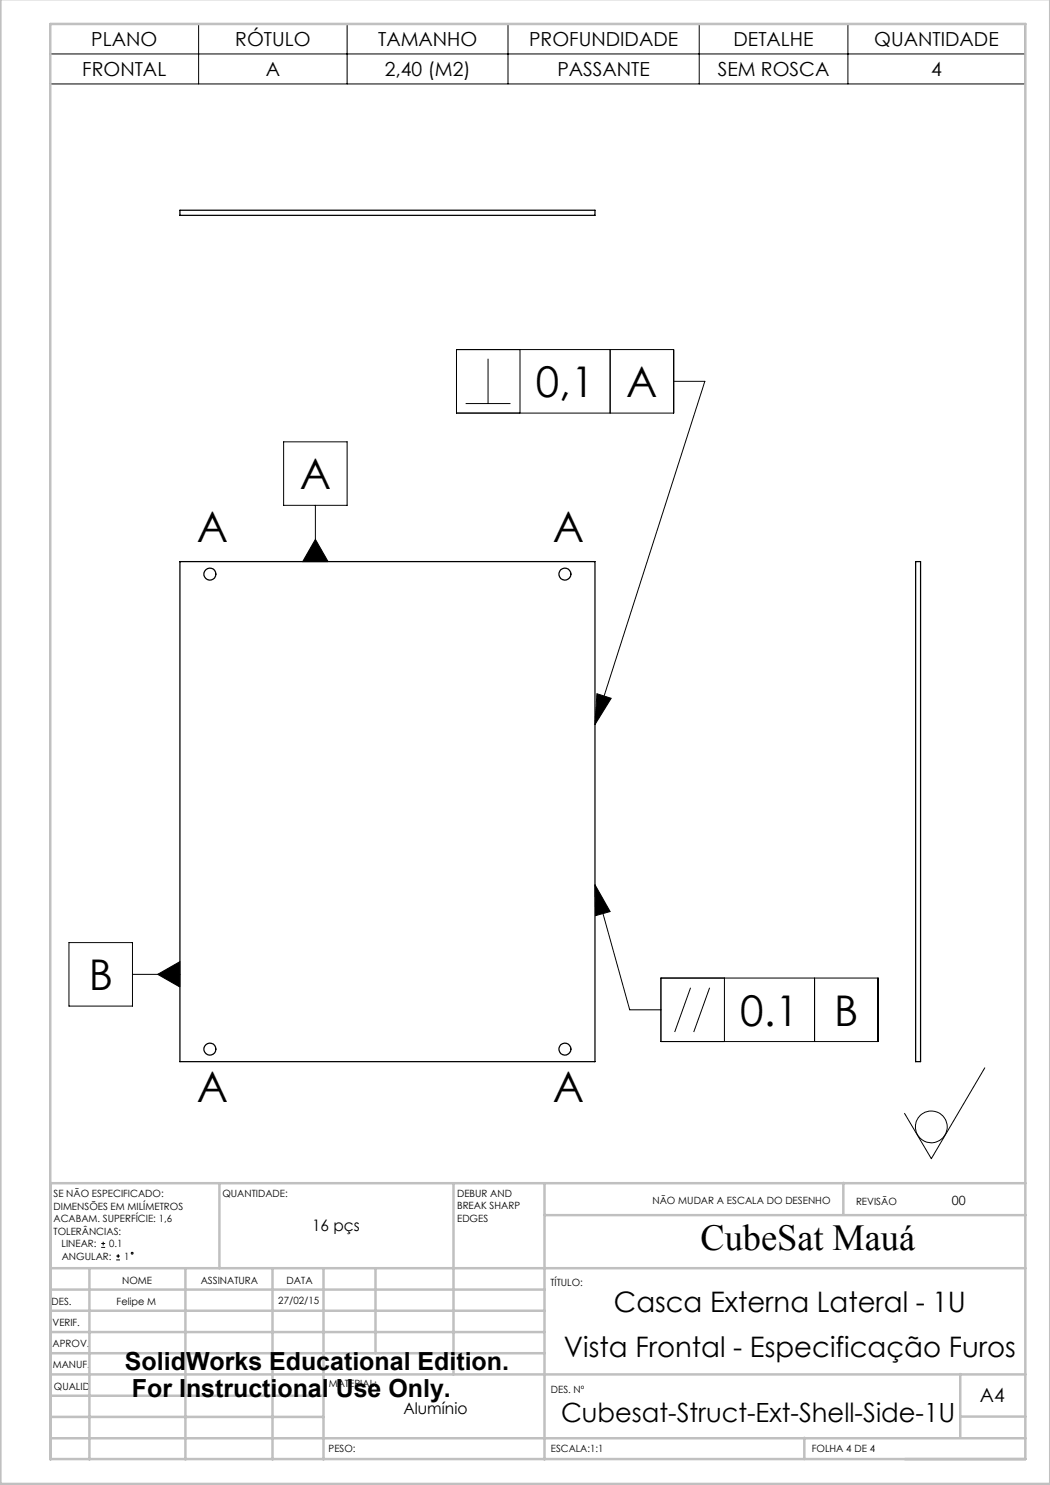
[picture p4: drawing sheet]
<svg xmlns="http://www.w3.org/2000/svg" width="210mm" height="297mm" viewBox="0 0 210 297" stroke-linecap="round" stroke-linejoin="round" font-family="sans-serif">
<g fill="none" stroke="#000" stroke-width=".2">
<path d="M10 4.8h195v12h-195zM10 10.8h195M39.7 4.8v12M69.4 4.8v12M101.6 4.8v12M139.8 4.8v12M169.6 4.8v12M91.3 69.9h43.4v12.7h-43.4zM97.6 71.8v8.9M104 69.9v12.7M122 69.9v12.7M134.7 76.3h6.3l-22 68.6"/>
<path d="M56.7 88.4h12.7v12.7h-12.7zM93.1 80.7h9M63.1 101.1v11.2M63.1 107.9l2.5 4.4h-5.1zM119.4 138.7l2.8 1-3.2 5.2zM119 176.9l3 5.4-2.9 .8zM119 176.9l6.9 25.1h6.3M13.8 188.5h12.7v12.7h-12.7zM26.5 194.9h9.5M31.5 194.9l4.5-2.6v5.1zM132.2 195.6h43.4v12.7h-43.4zM138.1 197.6l-3.2 8.8"/>
<path d="M141.9 197.6l-3.2 8.8M144.9 195.6v12.7M162.9 195.6v12.7M197 213.6l-10.7 18.1-5.4-9M20.2 249.5h.8M20.2 248.7h.8M20.6 248.4v.7M23.2 252h.8M23.2 251.2h.8M23.6 250.8v.8"/>
<circle cx="186.3" cy="225.4" r="3.2"/>
<circle cx="26.4" cy="250.6" r=".19"/>
</g>
<g fill="none" stroke="#c0c0c0" stroke-width=".5">
<path d="M.1 -.1v296.9h209.9v-296.9M10.1 4.8h195v287h-195zM43.9 236.6v17M90.7 236.6v38.3M108.9 236.6v55.3M168.7 236.6v6.3M205.1 236.6h-195v55.3M10.1 253.6h195M10.1 257.9h98.8M17.9 253.6v38.3M37.1 253.6v38.3M54.5 253.6v38.3"/>
<path d="M64.7 253.6v38.3M75.1 253.6v17M108.9 243h96.2M10.1 270.6h98.8M10.1 266.4h98.8M10.1 262.1h98.8M10.1 279.1h54.6M10.1 274.9h195M192.1 274.8v12.7M10.1 287.7h195M10.1 283.4h54.6M160.9 287.5v4.3"/>
<path d="M192.1 283.3h13"/>
</g>
<g fill="#000">
<path d="M63.1 107.9l2.5 4.4h-5.1zM31.5 194.9l4.5 2.5v-5.1z"/>
<path d="M119.4 138.7l2.8 1-3.2 5.2zM119 176.9l3 5.4-2.9 .8z"/>
</g>
<g fill="none" stroke="#000" stroke-width=".25">
<path d="M36 42h83v1.1h-83zM36 112.3h83v100h-83zM183.1 112.3h1v100h-1z"/>
<circle cx="42" cy="114.8" r="1.2"/>
<circle cx="113" cy="114.8" r="1.21"/>
<circle cx="42" cy="209.8" r="1.2"/>
<circle cx="113" cy="209.8" r="1.21"/>
</g>
<g font-size="8.5">
<text x="107.2" y="79.4">0,1</text>
<text x="125.3" y="79.4">A</text>
<text x="60" y="97.9">A</text>
<text x="39.3" y="108.3">A</text>
<text x="110.6" y="108.3">A</text>
<text x="17.7" y="198">B</text>
<text x="148" y="205.1">0.1</text>
<text x="166.8" y="205.1">B</text>
<text x="39.3" y="220.4">A</text>
<text x="110.6" y="220.4">A</text>
</g>
<text font-size="7.3" x="140.1" y="249.9">CubeSat Mauá</text>
<g font-size="5.6">
<text x="122.8" y="262.4">Casca Externa Lateral - 1U</text>
<text x="112.8" y="271.4">Vista Frontal - Especificação Furos</text>
</g>
<text font-size="5.3" x="112.2" y="284.3">Cubesat-Struct-Ext-Shell-Side-1U</text>
<g font-size="5">
<text x="25" y="274">SolidWorks Educational Edition.</text>
<text x="26.4" y="279.5">For Instructional Use Only.</text>
</g>
<g font-size="3.9">
<text x="18.3" y="9.2">PLANO</text>
<text x="47.1" y="9.2">RÓTULO</text>
<text x="75.6" y="9.2">TAMANHO</text>
<text x="105.8" y="9.2">PROFUNDIDADE</text>
<text x="146.7" y="9.2">DETALHE</text>
<text x="174.8" y="9.2">QUANTIDADE</text>
<text x="16.5" y="15.2">FRONTAL</text>
<text x="53.2" y="15.2">A</text>
<text x="77" y="15.2">2,40 (M2)</text>
<text x="111.5" y="15.2">PASSANTE</text>
<text x="143.5" y="15.2">SEM ROSCA</text>
<text x="186.2" y="15.2">4</text>
<text x="196" y="280.4">A4</text>
</g>
<g font-size="3.2">
<text x="62.4" y="246.3">16 pçs</text>
<text x="80.7" y="282.8">Alumínio</text>
</g>
<text font-size="2.5" x="190.4" y="240.9">00</text>
<g font-size="2">
<text x="10.7" y="239.5">SE NÃO ESPECIFICADO:</text>
<text x="44.5" y="239.5">QUANTIDADE:</text>
<text x="91.4" y="239.4">DEBUR AND</text>
<text x="10.7" y="242">DIMENSÕES EM MILÍMETROS</text>
<text x="10.7" y="244.5">ACABAM. SUPERFÍCIE: 1,6</text>
<text x="91.4" y="241.9">BREAK SHARP</text>
<text x="91.4" y="244.4">EDGES</text>
<text x="130.5" y="240.8">NÃO MUDAR A ESCALA DO DESENHO</text>
<text x="171.2" y="241">REVISÃO</text>
<text x="10.7" y="247">TOLERÂNCIAS:</text>
<text x="12.3" y="249.5">LINEAR:</text>
<text x="12.3" y="252">ANGULAR:</text>
<text x="21.8" y="249.5">0.1</text>
<text x="24.8" y="252">1</text>
<text x="24.4" y="256.9">NOME</text>
<text x="40.1" y="256.8">ASSINATURA</text>
<text x="57.3" y="256.8">DATA</text>
<text x="110.1" y="257.1">TÍTULO:</text>
<text x="10.3" y="260.9">DES.</text>
<text x="23.3" y="261">Felipe M</text>
<text x="55.7" y="260.8">27/02/15</text>
<text x="10.5" y="269.3">APROV.</text>
<text x="10.5" y="265.2">VERIF.</text>
<text x="10.6" y="273.6">MANUF.</text>
<text x="10.8" y="278">QUALID</text>
<text x="65.8" y="277.4">MATERIAL:</text>
<text x="110.2" y="278.5">DES. Nº</text>
<text x="65.7" y="290.4">PESO:</text>
<text x="110.2" y="290.5">ESCALA:1:1</text>
<text x="162.4" y="290.4">FOLHA 4 DE 4</text>
</g>
</svg>
